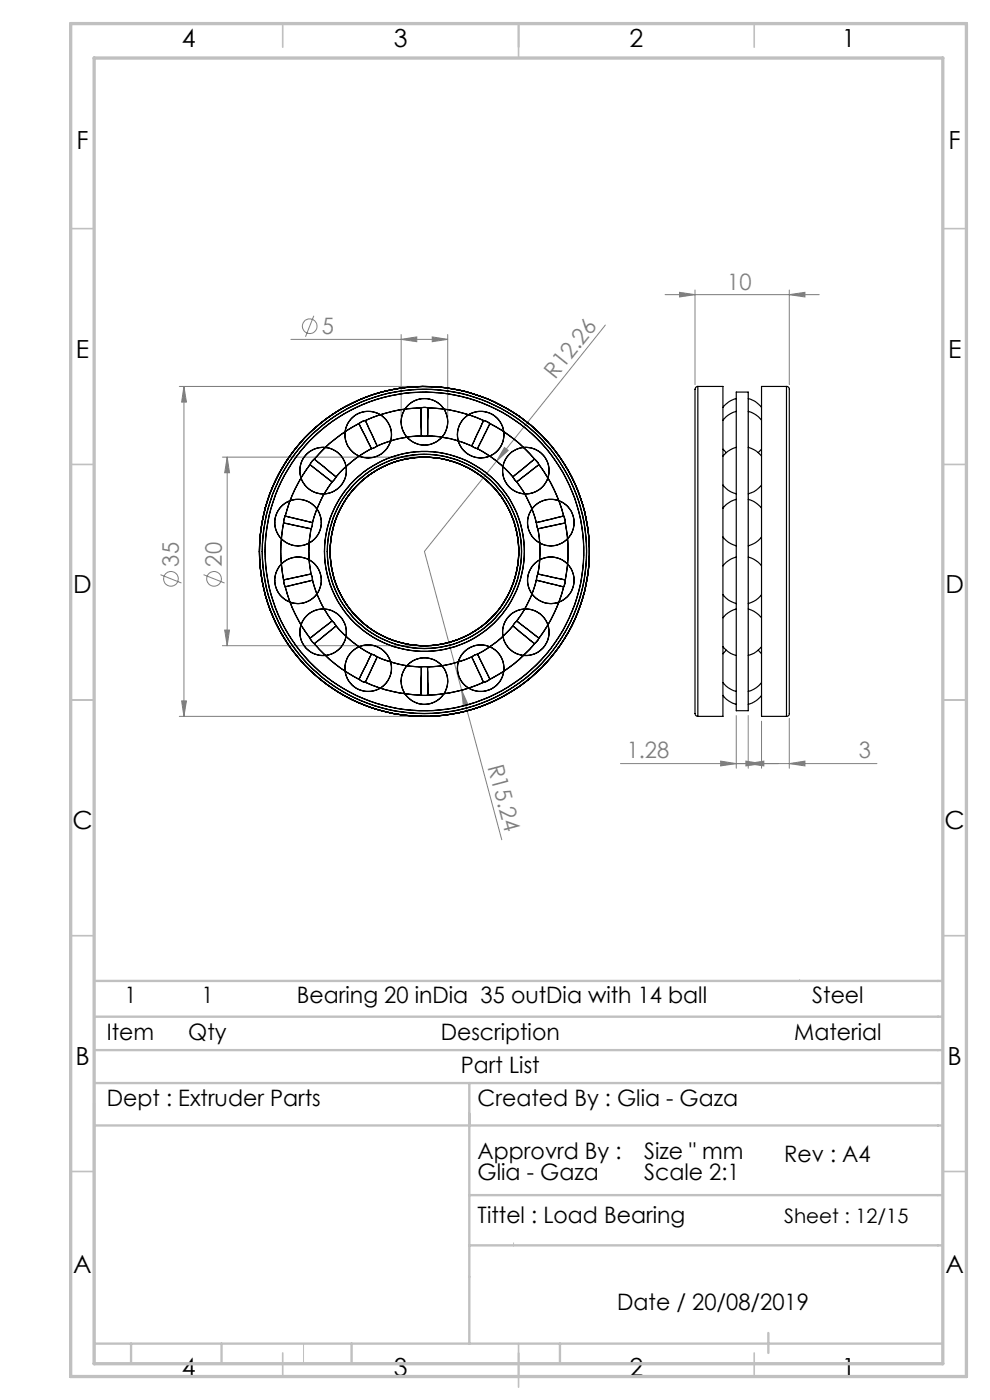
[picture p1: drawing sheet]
<svg xmlns="http://www.w3.org/2000/svg" width="210mm" height="297mm" viewBox="0 0 210 297" stroke-linecap="round" stroke-linejoin="round" font-family="sans-serif">
<g fill="none" stroke="#808080" stroke-width=".21">
<path d="M61.7 72h33.3M66.6 67l-1.8 4.4M85.1 72l3.3-.5v1zM85.1 71v17.5M91.7 71.5l3.3 .5-3.3 .5zM95 71v17.5M128.4 69l-23.1 28.8M141.1 62.5h32.7M144.1 62l3.3 .5-3.3 .5zM147.4 61.5v20.1M167.4 62.5l3.3-.5v1zM167.4 61.5v20.1"/>
<path d="M38 82h51M39 82v70M39 82l.5 3.3h-1zM47.2 97h41.8M48.2 97v40M48.2 97l.5 3.3h-1zM103.5 89.6a30.4 30.4 0 0 1 16.8 30.8 30.4 30.4 0 0 1-23.4 26.2M104.6 97.2a25.1 25.1 0 0 1 4.4 4.2M105.3 97.8l-15.3 19.2 16.4 61.1M107 94.9l.8 .7-2.5 2.2zM34 121.9l4.5 1.8M43.2 121.9l4.4 1.8"/>
<path d="M47.2 137h41.8M47.7 133.7h1l-.5 3.3zM38 152h51M38.5 148.7h1l-.5 3.3zM97.9 146.4l1.4 3.1-1 .3zM156.2 151.8v11.2M158.7 151.8v11.2M161.5 153v10M167.4 152.4v10.6M131.6 162h54.4M152.9 161.5l3.3 .5-3.3 .5zM158.2 161.5l3.3 .5-3.3 .5z"/>
<path d="M158.7 162l3.3-.5v1zM167.4 162l3.3-.5v1z"/>
<circle cx="65.7" cy="69.2" r="1.55"/>
<circle cx="36.3" cy="122.8" r="1.55"/>
<circle cx="45.4" cy="122.8" r="1.55"/>
</g>
<path d="M169.6 207.8l.2 .3M99.6 229.8v23.7M108.9 263.7v.7M64.4 285v4.3" fill="none" stroke="#c0c0c0" stroke-width=".21"/>
<g fill="none" stroke="#c0c0c0" stroke-width=".35">
<path d="M60 5v5M110 5v7.3M160 5v5M15 48.5h5M200 48.5h5M15 98.5h5M200 98.5h5M15 148.5h5M200 148.5h5M15 198.5h5M200 198.5h5M15 248.5h5"/>
<path d="M200 248.5h5M60 287v5M110 285v9.3M160 287v5"/>
</g>
<g fill="none" stroke="#c0c0c0" stroke-width=".5">
<path d="M20 215.7h180M20 208.1h180M20 229.8h180M20 234v55.3M20 238.8h180M20 222.8h180M99.6 229.8v55.2M99.6 253.5h100.4M99.6 264.2h100.4M20 285h180M27.8 285v4.3M47 285v4.3"/>
<path d="M74.6 285v4.3M118.8 285v4.3M163 282.8v4.2"/>
</g>
<path d="M15 5h190v287h-190zM20 12.3h180v277h-180z" fill="none" stroke="#c0c0c0" stroke-width=".7"/>
<g fill="#808080">
<path d="M107 94.9l.8 .7-2.5 2.2z"/>
<path d="M97.9 146.4l1.4 3.1-1 .3z"/>
<path d="M167.4 62.5l3.3-.5v1zM144.1 62l3.3 .5-3.3 .5zM167.4 162l3.3-.5v1zM158.2 161.5l3.3 .5-3.3 .5z"/>
<path d="M152.9 161.5l3.3 .5-3.3 .5zM158.7 162l3.3-.5v1zM85.1 72l3.3-.5v1zM91.7 71.5l3.3 .5-3.3 .5z"/>
<path d="M39 82l.5 3.3h-1zM38.5 148.7h1l-.5 3.3zM48.2 97l.5 3.3h-1zM47.7 133.7h1l-.5 3.3z"/>
</g>
<g fill="none" stroke="#000" stroke-width=".25">
<path d="M65.8 98.6l4.6 3.6M65.8 98.6a30.4 30.4 0 0 0-5.3 10.9M66.7 97.4l4.6 3.8M66.7 97.4l-.9 1.2M76.1 89.8l2.7 5.4M76.1 89.8a31.9 31.9 0 0 0-9.4 7.6M77.5 89.2l-.6 .2-.8 .4M77.5 89.2l2.5 5.4M78.8 95.2a25.7 25.7 0 0 0-7.5 6M80 94.6l-1.2 .6M89.3 86.5h1.5M89.3 86.5l.1 6"/>
<path d="M89.3 86.5a29.9 29.9 0 0 0-11.8 2.7M89.4 92.5h1.3M89.4 92.5a23.6 23.6 0 0 0-9.4 2.1M90.7 92.5a23.6 23.6 0 0 1 9.3 2.1M90.8 86.5l-.1 6M90.8 86.5a30.3 30.3 0 0 1 11.8 2.7M100 94.6l1.3 .6M101.3 95.2a25.2 25.2 0 0 1 7.5 6M102.6 89.2l1.3 .6M102.6 89.2l-2.6 5.4M103.9 89.8l-2.6 5.4M103.9 89.8a30.8 30.8 0 0 1 9.5 7.6"/>
<path d="M113.4 97.4l-4.6 3.8M113.4 97.4l.9 1.2M114.3 98.6l-4.7 3.6M114.3 98.6a31.2 31.2 0 0 1 5.3 10.9M148 82a.87 .87 0 0 0-.6 1.1v68.3a.6 .6 0 0 0 .6 .6M148 82h5.4v70h-5.4M148 82v70M153.4 95.3l.7 .7M156.2 94.9l-1.8 .8-1 1.1M156.2 87.3l-1.7 .7-1.1 1.1M156.2 84.6a4.9 4.9 0 0 0-2.8 1.8M156.2 83.2h2.5v67.6h-2.5z"/>
<path d="M158.7 94.9l.6 .2a5 5 0 0 1 2.2 1.7M158.7 87.3l1.7 .7 1.1 1.1M158.7 84.6a4.9 4.9 0 0 1 2.8 1.8M161.5 95.3l-.7 .7M166.8 82a.82 .82 0 0 1 .6 1.1v68.2a.54 .54 0 0 1-.6 .7M166.8 82h-5.3v70h5.3M166.8 82v70M60.1 110.9l5.9 1.3M60.1 110.9a30.8 30.8 0 0 0 0 12.1M60.5 109.5l5.8 1.4M60.5 109.5l-.4 1.4M66 112.2a25.3 25.3 0 0 0 0 9.6"/>
<path d="M66.3 110.9l-.3 1.3M70.4 102.2a24.9 24.9 0 0 0-4.1 8.7M71.3 101.2l-.9 1M108.8 101.2l.8 1M109.6 102.2a24.9 24.9 0 0 1 4.2 8.7M113.8 110.9l.3 1.3M114.1 112.2a25.3 25.3 0 0 1 0 9.6M119.6 109.5l.2 .7 .1 .7M119.6 109.5l-5.8 1.4M119.9 110.9l-5.8 1.3M119.9 110.9a30.8 30.8 0 0 1 0 12.1M153.4 113.9l1.2 1.2 1.6 .7"/>
<path d="M153.4 102.9l.1 .2a4.8 4.8 0 0 0 2.7 1.7M156.2 118.2l-1.6 .7-1.2 1.1M156.2 105.9l-1.6 .8-1.2 1.1M158.7 118.2l1.6 .7 1.2 1.1M158.7 105.9l1.6 .8 1.2 1.1M161.5 113.9l-1.2 1.2-1.6 .7M161.5 102.9l-.1 .2a5.2 5.2 0 0 1-2.7 1.7M60.1 123l.4 1.5M60.5 124.5a30.4 30.4 0 0 0 5.3 10.9M65.8 135.4l.9 1.2M66 121.8l-5.9 1.2M66 121.8l.3 1.3"/>
<path d="M66.3 123.1l-5.8 1.4M66.3 123.1a24.2 24.2 0 0 0 4.1 8.6M66.7 136.6a30.5 30.5 0 0 0 9.4 7.5M70.4 131.7l-4.6 3.7M70.4 131.7l.9 1.1M71.3 132.8l-4.6 3.8M71.3 132.8a24.2 24.2 0 0 0 7.5 6M78.8 138.8l-2.7 5.3M78.8 138.8l1.2 .5M80 139.3l-2.5 5.4M80 139.3a23.6 23.6 0 0 0 9.4 2.2M100 139.3l2.6 5.4"/>
<path d="M100 139.3a23.6 23.6 0 0 1-9.3 2.2M101.3 138.8l2.6 5.3M101.3 138.8l-1.3 .5M108.8 132.8l4.6 3.8M108.8 132.8a23.8 23.8 0 0 1-7.5 6M109.6 131.7l-.8 1.1M109.6 131.7l4.7 3.7M113.4 136.6a29.4 29.4 0 0 1-9.5 7.5M113.8 123.1l5.8 1.4M113.8 123.1a24.2 24.2 0 0 1-4.2 8.6M114.1 121.8l5.8 1.2M114.1 121.8l-.3 1.3"/>
<path d="M114.3 135.4l-.9 1.2M119.6 124.5a31.2 31.2 0 0 1-5.3 10.9M119.9 123l-.1 .8-.2 .7M153.4 126.1l1.2 1.2 1.6 .8M153.4 137.2l.6 .6a4.5 4.5 0 0 0 2.2 1.3M154.1 137.9l-.7 .8M156.2 129.2l-.7 .2a5.4 5.4 0 0 0-2.1 1.7M158.7 129.2l1.2 .5 1.6 1.4M160.8 137.9l.7 .8M161.5 126.1l-1.2 1.2-1.6 .8M161.5 137.2l-.1 .2a5.2 5.2 0 0 1-2.7 1.7M76.1 144.1l.7 .4 .7 .2"/>
<path d="M77.5 144.7a30.8 30.8 0 0 0 11.8 2.8M89.3 147.5h1.5M89.4 141.5l-.1 6M89.4 141.5h1.3M90.7 141.5l.1 6M102.6 144.7a31.2 31.2 0 0 1-11.8 2.8M103.9 144.1l-.6 .4-.7 .2M153.4 144.8l1.1 1.1 1.7 .8M153.4 147.5a5.3 5.3 0 0 0 2.8 1.9M161.5 144.8l-1.1 1.1-1.7 .8M161.5 147.5a5.3 5.3 0 0 1-2.8 1.9"/>
<circle cx="68.5" cy="99.8" r="4.9"/>
<circle cx="68.6" cy="99.8" r="4.9"/>
<circle cx="78.1" cy="92.2" r="4.9"/>
<circle cx="90" cy="89.5" r="4.9"/>
<circle cx="102" cy="92.2" r="4.9"/>
<circle cx="111.5" cy="99.8" r="4.9"/>
<circle cx="111.6" cy="99.8" r="4.9"/>
<circle cx="63.2" cy="110.9" r="4.9"/>
<circle cx="90" cy="117" r="20"/>
<circle cx="90" cy="117" r="35"/>
<circle cx="90" cy="117" r="21.2"/>
<circle cx="90" cy="117" r="34.4"/>
<circle cx="90" cy="117" r="20.6"/>
<circle cx="90" cy="117" r="33.8"/>
<circle cx="116.8" cy="110.9" r="4.9"/>
<circle cx="63.2" cy="123.1" r="4.9"/>
<circle cx="68.5" cy="134.1" r="4.9"/>
<circle cx="111.5" cy="134.1" r="4.9"/>
<circle cx="116.8" cy="123.1" r="4.9"/>
<circle cx="78.1" cy="141.8" r="4.9"/>
<circle cx="90" cy="144.5" r="4.9"/>
<circle cx="102" cy="141.8" r="4.9"/>
</g>
<g font-size="5.3">
<text x="38.5" y="9.9">4</text>
<text x="83.5" y="9.9">3</text>
<text x="133.6" y="9.9">2</text>
<text x="178.6" y="9.9">1</text>
<text x="16.2" y="31.6">F</text>
<text x="201.2" y="31.6">F</text>
<text x="16.1" y="75.9">E</text>
<text x="201.1" y="75.9">E</text>
<text x="15.5" y="125.9">D</text>
<text x="200.5" y="125.9">D</text>
<text x="15.4" y="175.9">C</text>
<text x="200.4" y="175.9">C</text>
<text x="16" y="225.9">B</text>
<text x="201" y="225.9">B</text>
<text x="15.5" y="270.1">A</text>
<text x="200.5" y="270.1">A</text>
<text x="38.5" y="291.9">4</text>
<text x="83.5" y="291.9">3</text>
<text x="133.6" y="291.9">2</text>
<text x="178.6" y="291.9">1</text>
</g>
<g font-size="4.8" fill="#808080">
<text x="154.3" y="61.4">10</text>
<text x="68.3" y="70.8">5</text>
<text x="117.8" y="80.6" transform="rotate(-51 117.8 80.6)">R12.26</text>
<text x="37.9" y="120.2" transform="rotate(-90 37.9 120.2)">35</text>
<text x="47.1" y="120.2" transform="rotate(-90 47.1 120.2)">20</text>
<text x="132.9" y="160.9">1.28</text>
<text x="182.2" y="160.9">3</text>
<text x="103.4" y="162.6" transform="rotate(75 103.4 162.6)">R15.24</text>
</g>
<g font-size="4.8">
<text x="26.4" y="212.7">1</text>
<text x="42.7" y="212.7">1</text>
<text x="63" y="212.7">Bearing 20 inDia 35 outDia with 14 ball</text>
<text x="172.3" y="212.7">Steel</text>
<text x="22.7" y="220.7">Item</text>
<text x="39.9" y="220.7">Qty</text>
<text x="93.5" y="220.7">Description</text>
<text x="168.5" y="220.7">Material</text>
<text x="97.8" y="227.5">Part List</text>
<text x="22.7" y="234.7">Dept : Extruder Parts</text>
<text x="101.3" y="234.7">Created By : Glia - Gaza</text>
<text x="101.3" y="245.8">Approvrd By :</text>
<text x="136.6" y="245.8">Size &quot; mm</text>
<text x="101.3" y="250.3">Glia - Gaza</text>
<text x="136.6" y="250.3">Scale 2:1</text>
<text x="166.3" y="246.5">Rev : A4</text>
<text x="101.3" y="259.5">Tittel : Load Bearing</text>
<text x="130.9" y="277.8">Date / 20/08/2019</text>
</g>
<text font-size="4.2" x="166.3" y="259.5">Sheet : 12/15</text>
</svg>
